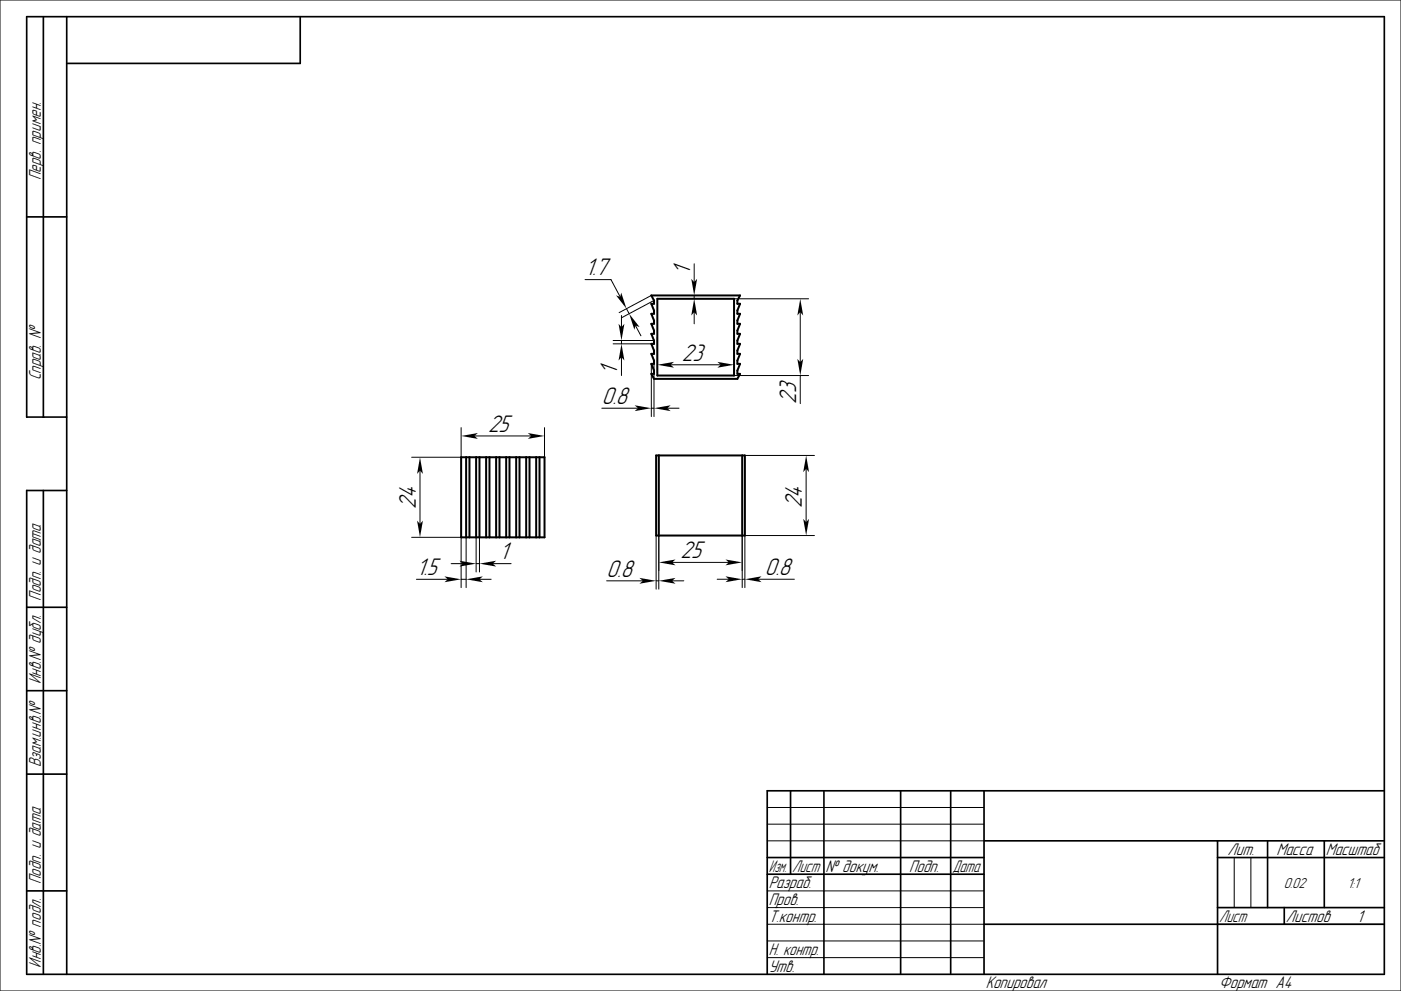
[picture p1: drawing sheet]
<svg xmlns="http://www.w3.org/2000/svg" width="420mm" height="297mm" viewBox="0 0 420 297" stroke-linecap="round" stroke-linejoin="round" font-family="sans-serif">
<g fill="none" stroke="#000" stroke-width=".3">
<path d="M0 0h420v297h-420zM208.1 79.1v5.4M175.4 83.8h7.8l2.7 5.2M186.3 94.5v3.5M187.8 92.5l.8 1.5M190.5 97.5l1.6 3.1M195.3 88.5l-9.7 5.2M196.1 90l-9.7 5.2M208.1 88.5v1M208.1 93.5v3.5M220.1 89.5h22.3M239.9 93.5v15"/>
<path d="M183.8 103h12.3M183.8 102h12.3M186.3 102v1M186.3 107v5.5M195.3 109v15.8M196.1 109v15.8M197.1 101v10.8M201.1 109.3h15M220.1 101v10.8M220.1 112.5h22.3M239.9 112.5v8.5M138.2 128.2v8.8h-14.8"/>
<path d="M142.2 130.7h17M163.2 128.2v8.8M180.4 122.3h10.9M195.3 122.3h.8M200.1 122.3h3.5M223.3 136.5h20.9M125.9 141v16M241.7 140.5v16M123.4 161h14.8v15.1M124.8 173.6h9.4M135.2 168.9h3.5M138.2 173.6h1.5"/>
<path d="M139.7 161v15.1M142.7 168.9h1M142.7 161v10.4M143.7 173.6h3.5M143.7 161v10.4M147.7 168.9h5.5M181.9 174.1h10.8M196.7 174.1h.8M196.7 160.5v16.1M197.5 160.5v16.1M201.5 168.6h17M201.5 174.1h3.5"/>
<path d="M215 173.6h3.5M222.5 173.6h.8M222.5 160.5v15.6M227.3 173.6h10.8M244.2 160.5h-20.9v15.6M230 252h65M230 242h65M230 247h65M370 257v15M375 257v15M230 277h65M230 267h65"/>
<path d="M230 272h65M365 277h50M230 282h65M230 287h65"/>
</g>
<g fill="none" stroke="#000" stroke-width=".5">
<path d="M13 5v120M20 5v287M90 5v14h-70M8 65h12M20 125h-12v-120h407v287h-407v-145h12M13 147v145M8 182h12M8 207h12M8 232h12M237 237v25M247 237v55M270 237v55"/>
<path d="M285 237v55M295 237v55M415 237h-185v55M230 257h65M295 252h120M365 257h50M365 252v40M380 252v20M397 252v20M8 267h12M230 262h65M295 277h120"/>
<path d="M365 272h50M385 272v5"/>
</g>
<g fill="none" stroke="#000" stroke-width=".6">
<path d="M195.3 88.5h26.6l-.8 1.5v1h.8l-.8 2v1h.8l-.8 2v1h.8l-.8 2v1h.8l-.8 2v1h.8l-.8 2v1h.8l-.8 2v1h.8l-.8 2v1h.8l-.8 1.5h-25l-.8-1.5h.8v-1l-.8-2h.8v-1l-.8-2h.8v-1l-.8-2h.8v-1l-.8-2h.8v-1l-.8-2h.8v-1l-.8-2h.8v-1l-.8-2h.8v-1zM197.1 89.5h23v23h-23zM138.2 137h25v24h-25zM139.7 137v24M140.7 137v24M142.7 137v24M143.7 137v24M145.7 137v24M146.7 137v24M148.7 137v24M149.7 137v24M151.7 137v24"/>
<path d="M152.7 137v24M154.7 137v24M155.7 137v24M157.7 137v24M158.7 137v24M160.7 137v24M161.7 137v24M196.7 136.5h26.6v24h-26.6zM197.5 136.5v24M222.5 136.5v24"/>
</g>
<g fill="#000">
<path d="M184.7 88.5l1.2 .5 .3-1.3 1.6 4.8z" fill-rule="evenodd"/>
<path d="M185.4 97l.9 1 .9-1-.9 5z" fill-rule="evenodd"/>
<path d="M188.6 94l3.1 4-1.2-.5-.3 1.3z" fill-rule="evenodd"/>
<path d="M207.2 83.5l.9 1 .9-1-.9 5z" fill-rule="evenodd"/>
<path d="M208.1 89.5l.9 5-.9-1-.9 1z" fill-rule="evenodd"/>
<path d="M239.9 89.5l.9 5-.9-1-.9 1z" fill-rule="evenodd"/>
<path d="M186.3 103l.9 5-.9-1-.9 1z" fill-rule="evenodd"/>
<path d="M197.1 109.3l5-.9-1 .9 1 .9z" fill-rule="evenodd"/>
<path d="M215.1 108.4l5 .9-5 .9 1-.9z" fill-rule="evenodd"/>
<path d="M239 107.5l.9 1 .9-1-.9 5z" fill-rule="evenodd"/>
<path d="M138.2 130.7l5-.9-1 .9 1 .8z" fill-rule="evenodd"/>
<path d="M158.2 129.8l5 .9-5 .8 1-.8z" fill-rule="evenodd"/>
<path d="M190.3 121.5l5 .8-5 .9 1-.9z" fill-rule="evenodd"/>
<path d="M196.1 122.3l5-.8-1 .8 1 .9z" fill-rule="evenodd"/>
<path d="M125 156l.9 1 .9-1-.9 5z" fill-rule="evenodd"/>
<path d="M125.9 137l.9 5-.9-1-.9 1z" fill-rule="evenodd"/>
<path d="M240.8 155.5l.9 1 .8-1-.8 5z" fill-rule="evenodd"/>
<path d="M241.7 136.5l.8 5-.8-1-.9 1z" fill-rule="evenodd"/>
<path d="M133.2 172.7l5 .9-5 .9 1-.9z" fill-rule="evenodd"/>
<path d="M137.7 168l5 .9-5 .9 1-.9z" fill-rule="evenodd"/>
<path d="M139.7 173.6l5-.9-1 .9 1 .9z" fill-rule="evenodd"/>
<path d="M143.7 168.9l5-.9-1 .9 1 .9z" fill-rule="evenodd"/>
<path d="M191.7 173.2l5 .9-5 .8 1-.8z" fill-rule="evenodd"/>
<path d="M197.5 168.6l5-.9-1 .9 1 .8z" fill-rule="evenodd"/>
<path d="M197.5 174.1l5-.9-1 .9 1 .8z" fill-rule="evenodd"/>
<path d="M217.5 172.7l5 .9-5 .9 1-.9z" fill-rule="evenodd"/>
<path d="M217.5 167.7l5 .9-5 .8 1-.8z" fill-rule="evenodd"/>
<path d="M223.3 173.6l5-.9-1 .9 1 .9z" fill-rule="evenodd"/>
</g>
<g font-size="6.7">
<text x="175.4" y="82.5">1.7</text>
<text x="206.9" y="82.5" transform="rotate(-90 206.9 82.5)">1</text>
<text x="185.1" y="112.5" transform="rotate(-90 185.1 112.5)">1</text>
<text x="204.4" y="108.1">23</text>
<text x="180.4" y="121.1">0.8</text>
<text x="238.7" y="121" transform="rotate(-90 238.7 121)">23</text>
<text x="146.3" y="129.4">25</text>
<text x="124.7" y="152.5" transform="rotate(-90 124.7 152.5)">24</text>
<text x="240.4" y="152.4" transform="rotate(-90 240.4 152.4)">24</text>
<text x="149.7" y="167.7">1</text>
<text x="204" y="167.3">25</text>
<text x="124.8" y="172.4">1.5</text>
<text x="181.9" y="172.8">0.8</text>
<text x="229.3" y="172.3">0.8</text>
</g>
<g font-size="4.7">
<text x="12.2" y="54" transform="rotate(-90 12.2 54)">Перв. примен.</text>
<text x="12.2" y="114" transform="rotate(-90 12.2 114)">Справ. №</text>
<text x="12.2" y="180" transform="rotate(-90 12.2 180)">Подп. и дата</text>
<text x="12.2" y="205" transform="rotate(-90 12.2 205)">Инв.№ дубл.</text>
<text x="12.2" y="230" transform="rotate(-90 12.2 230)">Взам.инв.№</text>
<text x="368" y="256.2">Лит.</text>
<text x="382.7" y="256.2">Масса</text>
<text x="397.5" y="256.2">Масштаб</text>
<text x="230.5" y="261.3">Изм.</text>
<text x="237.5" y="261.3">Лист</text>
<text x="247.5" y="261.3">№ докум.</text>
<text x="272.5" y="261.3">Подп.</text>
<text x="285.5" y="261.3">Дата</text>
<text x="12.2" y="265" transform="rotate(-90 12.2 265)">Подп. и дата</text>
<text x="230.5" y="266.3">Разраб.</text>
<text x="230.5" y="271.3">Пров.</text>
<text x="230.5" y="276.3">Т.контр.</text>
<text x="365.5" y="276.2">Лист</text>
<text x="385.5" y="276.2">Листов</text>
<text x="406.8" y="276.3">1</text>
<text x="230.5" y="286.3">Н. контр.</text>
<text x="12.2" y="290" transform="rotate(-90 12.2 290)">Инв.№ подл.</text>
<text x="230.5" y="291.3">Утв.</text>
<text x="295.5" y="296.3">Копировал</text>
<text x="365.5" y="296.3">Формат A4</text>
</g>
<g font-size="4">
<text x="384.9" y="266">0.02</text>
<text x="404" y="266">1:1</text>
</g>
</svg>
